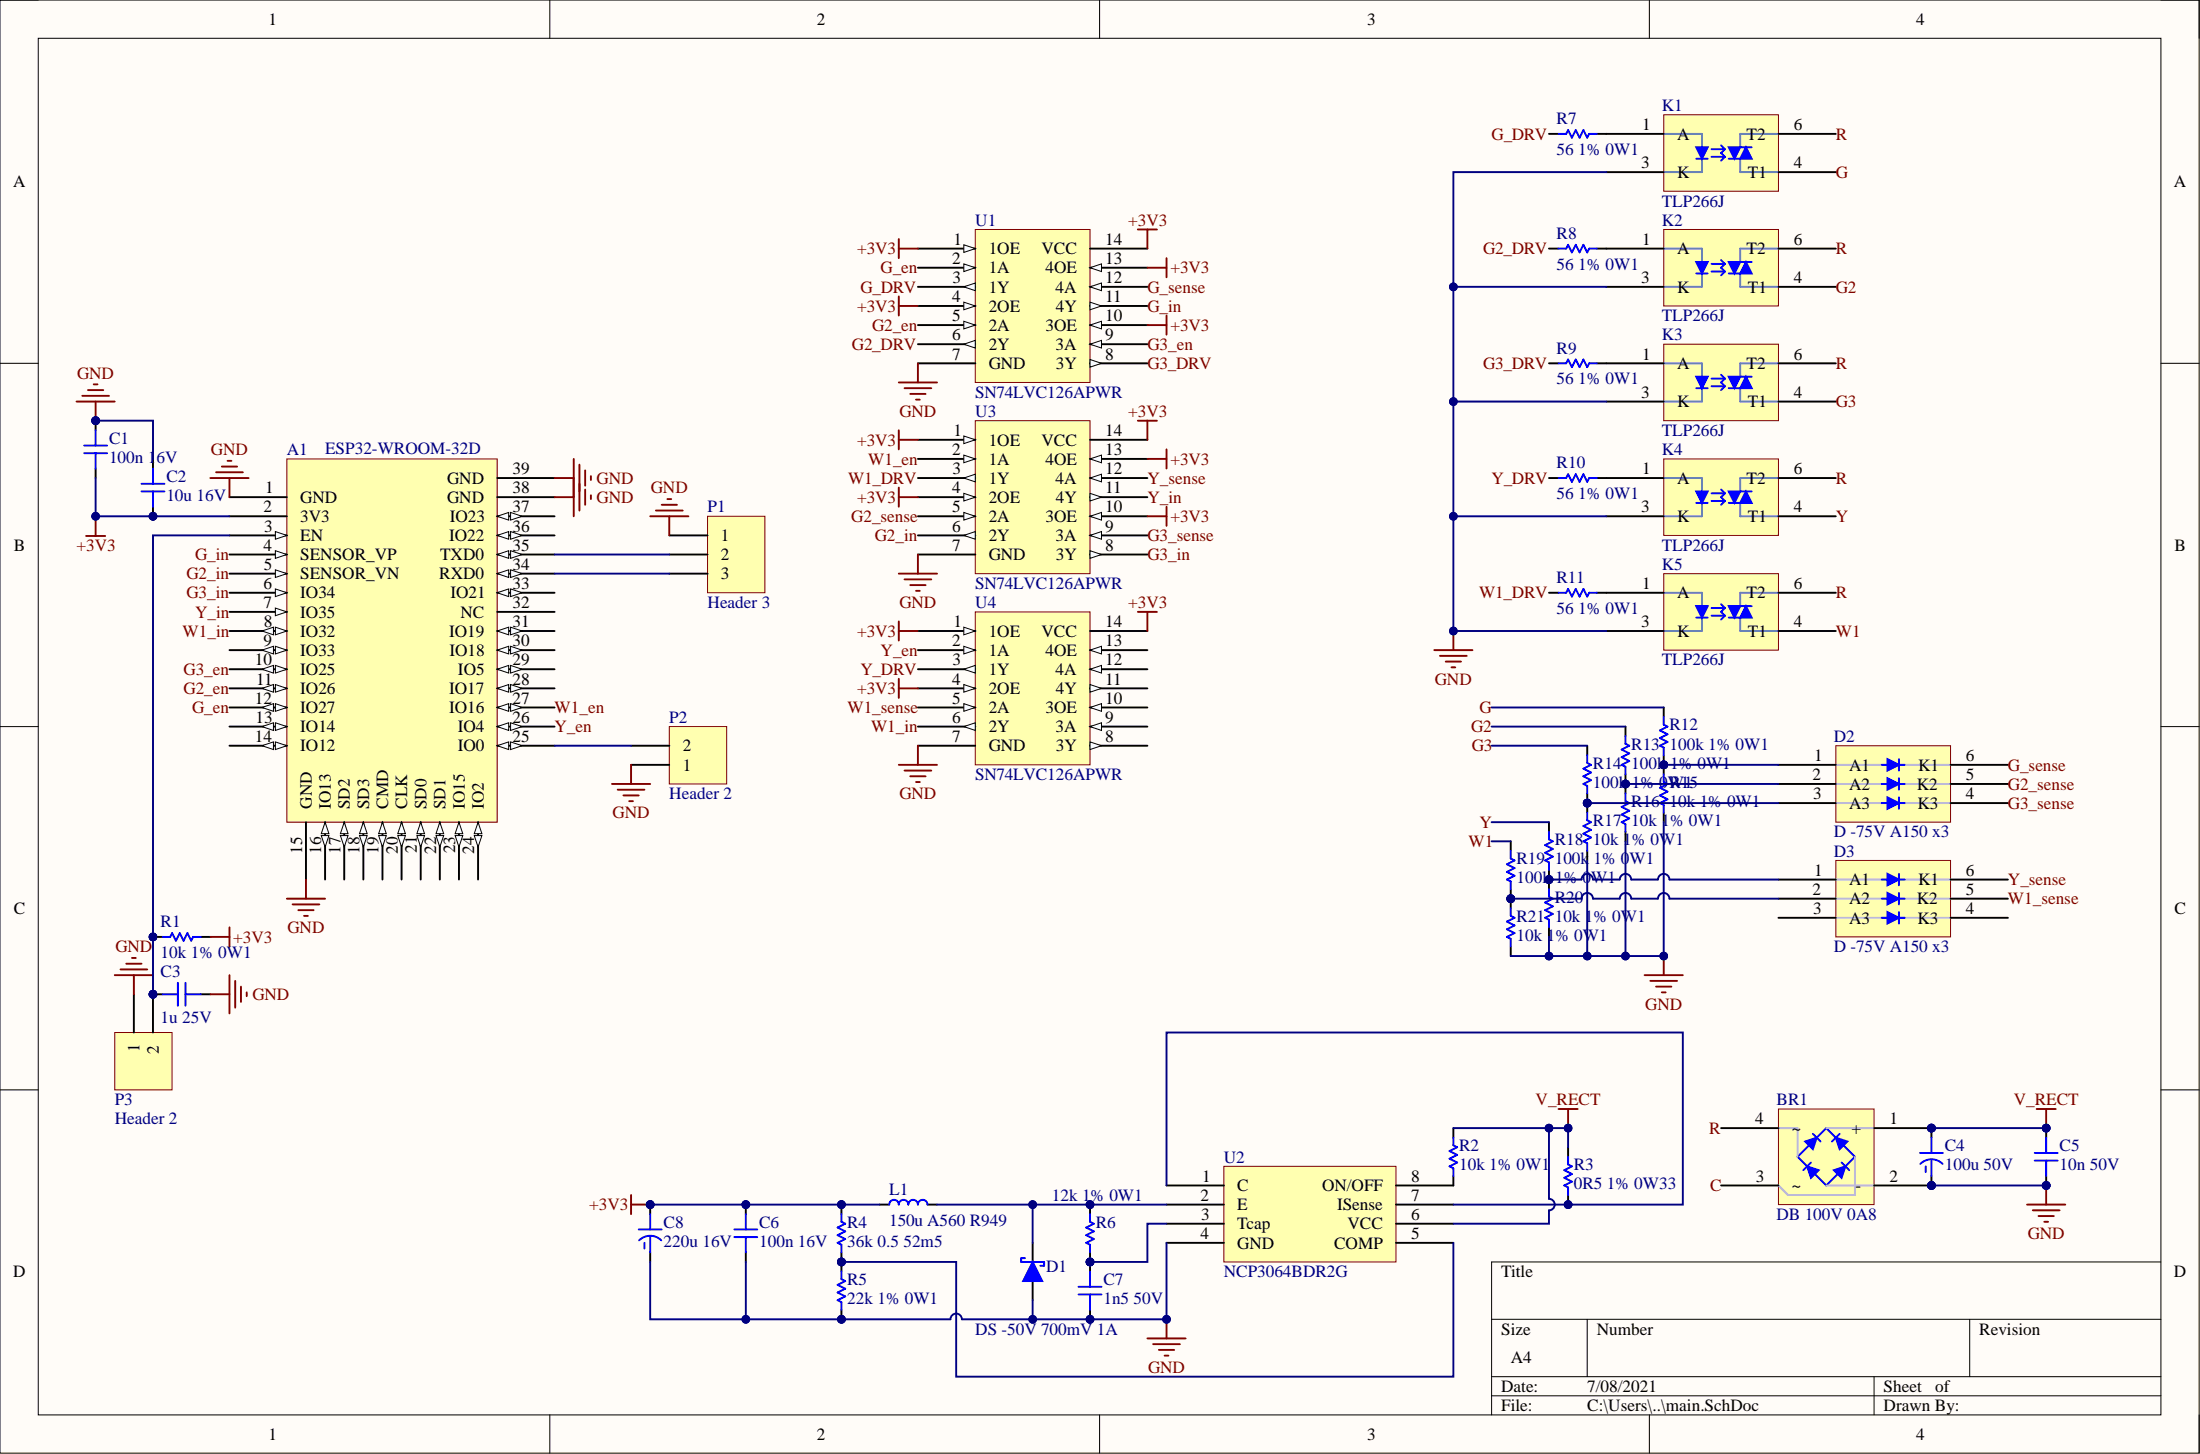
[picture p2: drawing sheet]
# Altium project Terminal Shim Board.PrjPcb
1 sheet, 47 parts. Net scope: strictly hierarchical (ports join the sheet entries above them; power ports are local).
Board file: main.PcbDoc

## Sheet main.SchDoc
size A4; SheetNumber: 1; SheetTotal: 1

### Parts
A1  ESP32-WROOM-32D  [ESP32-WROOM-32D]
BR1  DB 100V 0A8  [miniDIP 4]
C1  100n 50V  [CAP 0603 HD]
C2  10u 16V  [CAP 0805 LD]
C3  1u 25V  [CAP 0603 MD]
C4  100u 50V  [ELECTROLYTIC CAP D8 Lifted]
C5  10n 50V  [CAP 0603 HD]
C6  100n 50V  [CAP 0603 HD]
C7  1n5 50V  [CAP 0603 HD]
C8  220u 16V  [ELECTROLYTIC CAP D6.3 Lifted]
D1  DS -50V 700mV 1A  [DO-214AC]
D2  D -75V A150 x3  [SOT-363]
D3  D -75V A150 x3  [SOT-363]
K1  TLP266J  [11-4M1S MD]
K2  TLP266J  [11-4M1S MD]
K3  TLP266J  [11-4M1S MD]
K4  TLP266J  [11-4M1S MD]
K5  TLP266J  [11-4M1S MD]
L1  150u A560 R949  [IND 5050X45 MD]
P1  Header 3  [HDR1X3]
P2  Header 2  [HDR1X2]
P3  Header 2  [HDR1X2]
R1  10k 1% 0W1  [RES 0603 MD]
R2  10k 1% 0W1  [RES 0603 MD]
R3  0R5 1% 0W33  [RES 0805 HD]
R4  36k 0.5 52m5  [RES 0603 HD]
R5  22k 1% 0W1  [RES 0603 HD]
R6  12k 1% 0W1  [RES 0603 HD]
R7  56 1% 0W1  [RES 0603 HD]
R8  56 1% 0W1  [RES 0603 HD]
R9  56 1% 0W1  [RES 0603 HD]
R10  56 1% 0W1  [RES 0603 HD]
R11  56 1% 0W1  [RES 0603 HD]
R12  100k 1% 0W1  [RES 0603 HD]
R13  100k 1% 0W1  [RES 0603 HD]
R14  100k 1% 0W1  [RES 0603 HD]
R15  10k 1% 0W1  [RES 0603 HD]
R16  10k 1% 0W1  [RES 0603 HD]
R17  10k 1% 0W1  [RES 0603 HD]
R18  100k 1% 0W1  [RES 0603 HD]
R19  100k 1% 0W1  [RES 0603 HD]
R20  10k 1% 0W1  [RES 0603 HD]
R21  10k 1% 0W1  [RES 0603 HD]
U1  SN74LVC126APWR  [TSSOP-14 MD]
U2  NCP3064BDR2G  [soic-8 md]
U3  SN74LVC126APWR  [TSSOP-14 MD]
U4  SN74LVC126APWR  [TSSOP-14 MD]

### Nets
+3V3: A1.2(3V3) C1.1 C2.1 C6.2 C8.2 L1.1 R1.2 R4.2 U1.1(1OE) U1.4(2OE) U1.10(3OE) U1.13(4OE) U1.14(VCC) U3.1(1OE) U3.4(2OE) U3.10(3OE) U3.13(4OE) U3.14(VCC) U4.1(1OE) U4.4(2OE) U4.14(VCC)
GND: A1.1(GND) A1.15(GND) A1.38(GND) A1.39(GND) BR1.2(-) C1.2 C2.2 C3.2 C4.1 C5.1 C6.1 C7.1 C8.1 D1.2 K1.3(K) K2.3(K) K3.3(K) K4.3(K) K5.3(K) P1.1 P2.1 P3.1 R5.1 R15.1 R16.1 R17.1 R20.1 R21.1 U1.7(GND) U2.4(GND) U3.7(GND) U4.7(GND)
V_RECT: BR1.1(+) C4.2 C5.2 R2.1 R3.2 U2.6(VCC)
C: BR1.3
G: K1.4(T1) R12.2
G2: K2.4(T1) R13.2
G2_DRV: R8.1 U1.6(2Y)
G2_en: A1.11(IO26) U1.5(2A)
G2_in: A1.5(SENSOR_VN) U3.6(2Y)
G2_sense: D2.5(K2) U3.5(2A)
G3: K3.4(T1) R14.2
G3_DRV: R9.1 U1.8(3Y)
G3_en: A1.10(IO25) U1.9(3A)
G3_in: A1.6(IO34) U3.8(3Y)
G3_sense: D2.4(K3) U3.9(3A)
G_DRV: R7.1 U1.3(1Y)
G_en: A1.12(IO27) U1.2(1A)
G_in: A1.4(SENSOR_VP) U1.11(4Y)
G_sense: D2.6(K1) U1.12(4A)
R: BR1.4 K1.6(T2) K2.6(T2) K3.6(T2) K4.6(T2) K5.6(T2)
W1: K5.4(T1) R19.2
W1_DRV: R11.1 U3.3(1Y)
W1_en: A1.27(IO16) U3.2(1A)
W1_in: A1.8(IO32) U4.6(2Y)
W1_sense: D3.5(K2) U4.5(2A)
Y: K4.4(T1) R18.2
Y_DRV: R10.1 U4.3(1Y)
Y_en: A1.26(IO4) U4.2(1A)
Y_in: A1.7(IO35) U3.11(4Y)
Y_sense: D3.6(K1) U3.12(4A)
NetA1_3: A1.3(EN) C3.1 P3.2 R1.1
NetA1_25: A1.25(IO0) P2.2
NetA1_34: A1.34(RXD0) P1.3
NetA1_35: A1.35(TXD0) P1.2
NetC7_2: C7.2 R6.1 U2.3(Tcap)
NetD1_1: D1.1 L1.2 R6.2 U2.2(E)
NetD2_1: D2.1(A1) R12.1 R15.2
NetD2_2: D2.2(A2) R13.1 R16.2
NetD2_3: D2.3(A3) R14.1 R17.2
NetD3_1: D3.1(A1) R18.1 R20.2
NetD3_2: D3.2(A2) R19.1 R21.2
NetK1_1: K1.1(A) R7.2
NetK2_1: K2.1(A) R8.2
NetK3_1: K3.1(A) R9.2
NetK4_1: K4.1(A) R10.2
NetK5_1: K5.1(A) R11.2
NetR2_2: R2.2 U2.8(ON/OFF)
NetR3_1: R3.1 U2.1(C) U2.7(ISense)
NetR4_1: R4.1 R5.2 U2.5(COMP)

Not connected (* = marked no-connect by the designer): A1 9(IO33) 13(IO14) 14(IO12) 16(IO13) 17(SD2) 18(SD3) 19(CMD) 20(CLK) 21(SD0) 22(SD1) 23(IO15) 24(IO2) 28(IO17) 29(IO5) 30(IO18) 31(IO19) 32(NC) 33(IO21) 36(IO22) 37(IO23); D3 3(A3) 4(K3); U4 8(3Y) 9(3A) 10(3OE) 11(4Y) 12(4A) 13(4OE)
